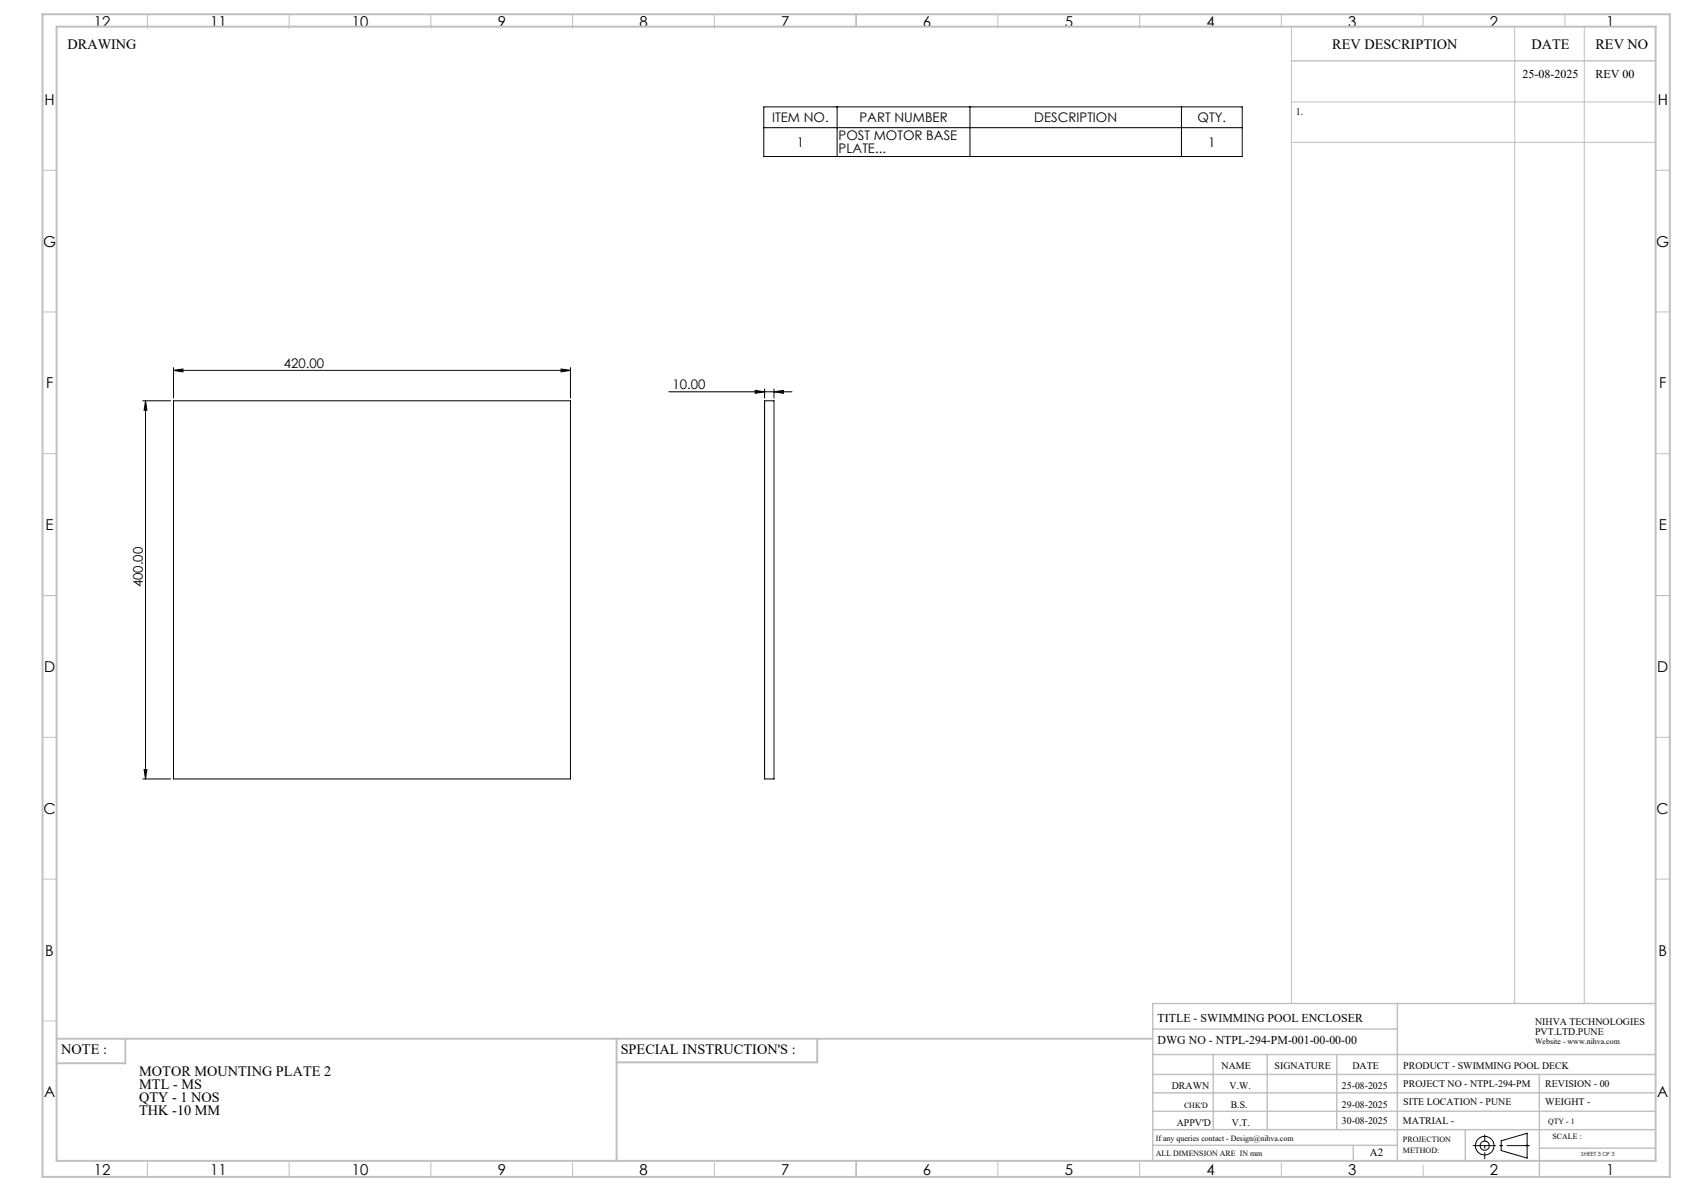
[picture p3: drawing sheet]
<svg xmlns="http://www.w3.org/2000/svg" width="594mm" height="420mm" viewBox="0 0 594 420" stroke-linecap="round" stroke-linejoin="round" font-family="sans-serif">
<g fill="none" stroke="#000" stroke-width=".35">
<path d="M269.4 37.7h168.8v17.5h-168.8zM295.3 37.7v17.5M342.1 37.7v17.5M416.7 37.7v17.5M269.4 45h168.8M61.2 130.6l3.3-.5v1zM61.2 129.6v10.8M61.2 130.6h140M197.9 130.1l3.3 .5-3.3 .5zM201.2 129.6v10.8M235.9 138.2h43.5M266.4 137.7l3.3 .5-3.3 .5z"/>
<path d="M269.7 137.2v3.2M273 138.2l3.3-.5v1zM273 137.2v3.2M50.3 141.3h9.9M51.3 141.3v133.4M51.3 141.3l.5 3.4h-1zM61.2 141.3h140v133.4h-140zM269.7 141.3h3.3v133.4h-3.3zM50.3 274.7h9.9M50.8 271.4h1l-.5 3.3zM529.5 402.3l9.2-2.7v8.8l-9.2-2.7z"/>
<circle cx="523.7" cy="404" r="1.62"/>
<circle cx="523.7" cy="404" r="3.3"/>
</g>
<g fill="none" stroke="#c0c0c0" stroke-width=".35">
<path d="M52 5v5M102 5v5M152 5v5M202 5v5M252 5v5M302 5v4.4M352 5v5M402 5v5M452 5v4.4M455.5 9.4v344.5M502 5v4.4M534.3 9.4v344.5"/>
<path d="M552 5v4.4M558.8 9.4v344.5M455.5 36h128.5M455.5 50.2h128.5M15 60h5M584 60h5M15 110h5M584 110h5M15 160h5M584 160h5M15 210h5M584 210h5"/>
<path d="M15 260h5M584 260h5M15 310h5M584 310h5M15 360h5M52 410v5M102 410v5M152 410v5M202 410v5M252 410v5M302 409.4v5.6M352 409.4v5.6"/>
<path d="M402 410v5M452 410v5M502 410.9v4.1M529 404h1M529.2 403.7l.7 .7M529.5 403.5v1M529.9 403.7l-.7 .7M538.1 404h1.1M538.3 403.7l.7 .7M538.7 403.5v1M539 403.7l-.7 .7"/>
</g>
<path d="M519.5 404h20.1" fill="none" stroke="#000" stroke-width=".35" stroke-dasharray="15.2 1.3 1.3 1.3" stroke-dashoffset="7.1" stroke-linecap="butt"/>
<path d="M523.7 408.8v-8.7" fill="none" stroke="#000" stroke-width=".35" stroke-dasharray="15.2 1.3 1.3 1.3" stroke-dashoffset="12.8" stroke-linecap="butt"/>
<g fill="none" stroke="#c0c0c0" stroke-width=".5">
<path d="M455.5 21.5h128.5M492.9 353.9v55.5M584 353.9h-177.4v55.5M406.6 371.9h177.4M406.6 378.9h177.4M406.6 362.9h86.3M428 371.9v26.5M447 371.9v26.5M471.5 371.9v26.5M543 378.9v36.1M406.6 391.9h177.4M406.6 385.4h177.4"/>
<path d="M406.6 398.4h177.4M516.9 398.4v11M406.6 403.9h86.3M477.3 403.9v5.5M543 404.9h41"/>
</g>
<path d="M15 5h574v410h-574zM20 9.4h564v400h-564zM20 366.3h386.6M44.2 366.3v8.6h-24.2M217.5 366.3v43.1M288.3 366.3v8.3h-70.8" fill="none" stroke="#c0c0c0" stroke-width=".7"/>
<g fill="#000">
<path d="M197.9 130.1l3.3 .5-3.3 .5zM61.2 130.6l3.3-.5v1z"/>
<path d="M266.4 137.7l3.3 .5-3.3 .5zM273 138.2l3.3-.5v1z"/>
<path d="M51.3 141.3l.5 3.4h-1zM50.8 271.4h1l-.5 3.3z"/>
</g>
<g font-size="5.3">
<text x="33.1" y="9.5">12</text>
<text x="74.1" y="9.5">11</text>
<text x="124.1" y="9.5">10</text>
<text x="175.6" y="9.5">9</text>
<text x="225.6" y="9.5">8</text>
<text x="275.6" y="9.5">7</text>
<text x="325.6" y="9.5">6</text>
<text x="375.6" y="9.5">5</text>
<text x="425.6" y="9.5">4</text>
<text x="475.6" y="9.5">3</text>
<text x="525.6" y="9.5">2</text>
<text x="566.6" y="9.5">1</text>
<text x="15.7" y="37">H</text>
<text x="584.7" y="37">H</text>
<text x="15.2" y="87">G</text>
<text x="584.2" y="87">G</text>
<text x="16.2" y="137">F</text>
<text x="585.2" y="137">F</text>
<text x="16.1" y="187">E</text>
<text x="585.1" y="187">E</text>
<text x="15.5" y="237">D</text>
<text x="584.5" y="237">D</text>
<text x="15.4" y="287">C</text>
<text x="584.4" y="287">C</text>
<text x="16" y="337.1">B</text>
<text x="585" y="337.1">B</text>
<text x="15.5" y="387">A</text>
<text x="584.5" y="387">A</text>
<text x="33.1" y="414.5">12</text>
<text x="74.1" y="414.5">11</text>
<text x="124.1" y="414.5">10</text>
<text x="175.6" y="414.5">9</text>
<text x="225.6" y="414.5">8</text>
<text x="275.6" y="414.5">7</text>
<text x="325.6" y="414.5">6</text>
<text x="375.6" y="414.5">5</text>
<text x="425.6" y="414.5">4</text>
<text x="475.6" y="414.5">3</text>
<text x="525.6" y="414.5">2</text>
<text x="566.6" y="414.5">1</text>
</g>
<g font-size="5">
<text x="23.8" y="17.2">DRAWING</text>
<text x="470" y="17.4">REV DESCRIPTION</text>
<text x="540.2" y="17.4">DATE</text>
<text x="562.8" y="17.4">REV NO</text>
<text x="21.6" y="371.8">NOTE :</text>
<text x="218.9" y="371.8">SPECIAL INSTRUCTION'S :</text>
<text x="49.1" y="379.5">MOTOR MOUNTING PLATE 2</text>
<text x="49.1" y="384.1">MTL - MS</text>
<text x="49.1" y="388.7">QTY - 1 NOS</text>
<text x="49.1" y="393.3">THK -10 MM</text>
</g>
<g font-size="4.7">
<text x="272.4" y="43">ITEM NO.</text>
<text x="303.2" y="43">PART NUMBER</text>
<text x="364.8" y="43">DESCRIPTION</text>
<text x="422.4" y="43">QTY.</text>
<text x="281.1" y="51.8">1</text>
<text x="295.8" y="49.5">POST MOTOR BASE</text>
<text x="426.2" y="51.8">1</text>
<text x="295.8" y="54.1">PLATE...</text>
<text x="100.2" y="129.6">420.00</text>
<text x="237.2" y="137.1">10.00</text>
<text x="50.3" y="207.1" transform="rotate(-90 50.3 207.1)">400.00</text>
</g>
<g font-size="4.2">
<text x="537.1" y="27.6">25-08-2025</text>
<text x="562.8" y="27.6">REV 00</text>
<text x="408.3" y="360.3">TITLE - SWIMMING POOL ENCLOSER</text>
<text x="408.3" y="368.2">DWG NO - NTPL-294-PM-001-00-00-00</text>
</g>
<text font-size="3.9" x="483.2" y="407.7">A2</text>
<g font-size="3.5">
<text x="457" y="40.6">1.</text>
<text x="541.5" y="361.3">NIHVA TECHNOLOGIES</text>
<text x="541.5" y="364.9">PVT.LTD.PUNE</text>
<text x="430.9" y="377">NAME</text>
<text x="449.6" y="377">SIGNATURE</text>
<text x="477" y="377">DATE</text>
<text x="495" y="377">PRODUCT - SWIMMING POOL DECK</text>
<text x="495" y="383.3">PROJECT NO - NTPL-294-PM</text>
<text x="545.1" y="383.3">REVISION - 00</text>
<text x="413.3" y="384.1">DRAWN</text>
<text x="433.7" y="384.1">V.W.</text>
<text x="473.4" y="384.1">25-08-2025</text>
<text x="495" y="389.8">SITE LOCATION - PUNE</text>
<text x="545.1" y="389.8">WEIGHT -</text>
<text x="434.1" y="390.6">B.S.</text>
<text x="473.4" y="390.6">29-08-2025</text>
<text x="415.1" y="396.9">APPV'D</text>
<text x="434.6" y="396.9">V.T.</text>
<text x="473.4" y="396.5">30-08-2025</text>
<text x="494.8" y="396.5">MATRIAL -</text>
</g>
<g font-size="2.8">
<text x="541.5" y="368.3">Website - www.nihva.com</text>
<text x="417.6" y="390.6">CHK'D</text>
<text x="546.1" y="396.5">QTY - 1</text>
<text x="547.6" y="401.7">SCALE :</text>
<text x="407.7" y="402.2">If any queries contact - Design@nihva.com</text>
<text x="407.7" y="407.7">ALL DIMENSION ARE IN mm</text>
<text x="494.8" y="402.7">PROJECTION</text>
<text x="494.8" y="406.5">METHOD:</text>
</g>
<text font-size="2" x="557.8" y="407.8">SHEET 3 OF 3</text>
</svg>
